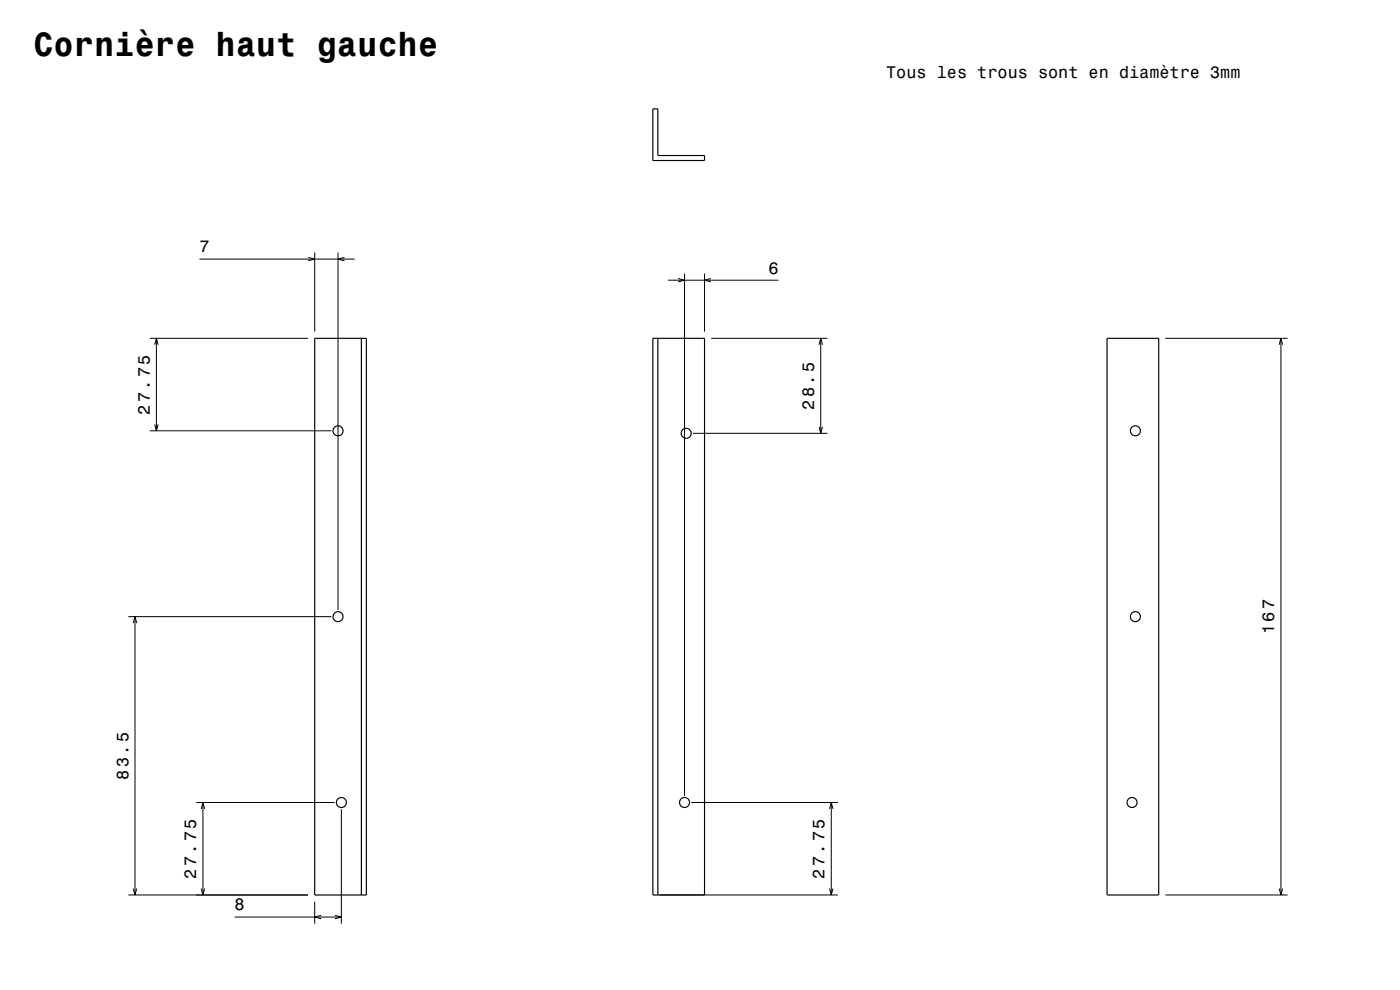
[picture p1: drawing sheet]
<svg xmlns="http://www.w3.org/2000/svg" width="420mm" height="297mm" viewBox="0 0 420 297" stroke-linecap="round" stroke-linejoin="round" font-family="sans-serif">
<g fill="none" stroke="#000" stroke-width=".3">
<path d="M59.8 77.7h46.6M92.5 77.2l1.9 .5-1.9 .5M94.4 75.7v23.8M101.4 75.7v107.3M103.3 77.2l-1.9 .5 1.9 .5M200.4 84.1h33.2M203.4 83.5l2 .6-2 .5M205.4 82.1v156.6M211.4 82.1v17.4M213.3 83.5l-1.9 .6 1.9 .5M44.9 101.5h47.5M46.4 103.4l.5-1.9 .5 1.9"/>
<path d="M46.9 101.5v27.7M213.4 101.5h34.8M245.7 103.4l.5-1.9 .5 1.9M246.2 101.5v28.5M349.6 101.5h36.7M383.8 103.4l.5-1.9 .5 1.9M384.3 101.5v167M44.9 129.2h54.5M46.4 127.3l.5 1.9 .5-1.9M207.9 130h40.3M245.7 128.1l.5 1.9 .5-1.9M38.5 185h60.9"/>
<path d="M40 186.9l.5-1.9 .5 1.9M40.5 185v83.5M58.9 240.7h41.5M60.4 242.7l.5-2 .5 2M60.9 240.7v27.8M102.4 242.7v34.4M207.4 240.7h44M248.9 242.7l.5-2 .5 2M249.4 240.7v27.8M38.5 268.5h53.9M40 266.6l.5 1.9 .5-1.9M60.4 266.6l.5 1.9 .5-1.9"/>
<path d="M70.4 275.1h32M94.4 270.5v6.6M96.3 274.6l-1.9 .5 1.9 .5M100.5 274.6l1.9 .5-1.9 .5M197.9 268.5h53.5M248.9 266.6l.5 1.9 .5-1.9M349.6 268.5h36.7M383.8 266.6l.5 1.9 .5-1.9"/>
</g>
<g fill="none" stroke="#000" stroke-width=".35">
<path d="M195.9 32.7h1.5v14h14v1.5h-15.5zM94.4 101.5h15.5v167h-15.5zM108.4 101.5v167M195.9 101.5h15.5v167h-15.5zM197.4 101.5v167M332.1 101.5h15.5v167h-15.5z"/>
<circle cx="101.4" cy="129.2" r="1.5"/>
<circle cx="205.9" cy="130" r="1.5"/>
<circle cx="340.6" cy="129.2" r="1.5"/>
<circle cx="101.4" cy="185" r="1.5"/>
<circle cx="340.6" cy="185" r="1.5"/>
<circle cx="102.4" cy="240.7" r="1.5"/>
<circle cx="205.4" cy="240.7" r="1.5"/>
<circle cx="339.6" cy="240.7" r="1.5"/>
</g>
<text font-size="10.1" x="10" y="16.7">Cornière haut gauche</text>
<g font-size="5">
<text x="265.9" y="23.4">Tous les trous sont en diamètre 3mm</text>
<text x="59.8" y="75.7">7</text>
<text x="230.5" y="82.1">6</text>
<text x="44.9" y="124.4" transform="rotate(-90 44.9 124.4)">27.75</text>
<text x="244.2" y="122.9" transform="rotate(-90 244.2 122.9)">28.5</text>
<text x="382.3" y="190.2" transform="rotate(-90 382.3 190.2)">167</text>
<text x="38.5" y="233.9" transform="rotate(-90 38.5 233.9)">83.5</text>
<text x="58.9" y="263.6" transform="rotate(-90 58.9 263.6)">27.75</text>
<text x="247.4" y="263.6" transform="rotate(-90 247.4 263.6)">27.75</text>
<text x="70.4" y="273.1">8</text>
</g>
</svg>
